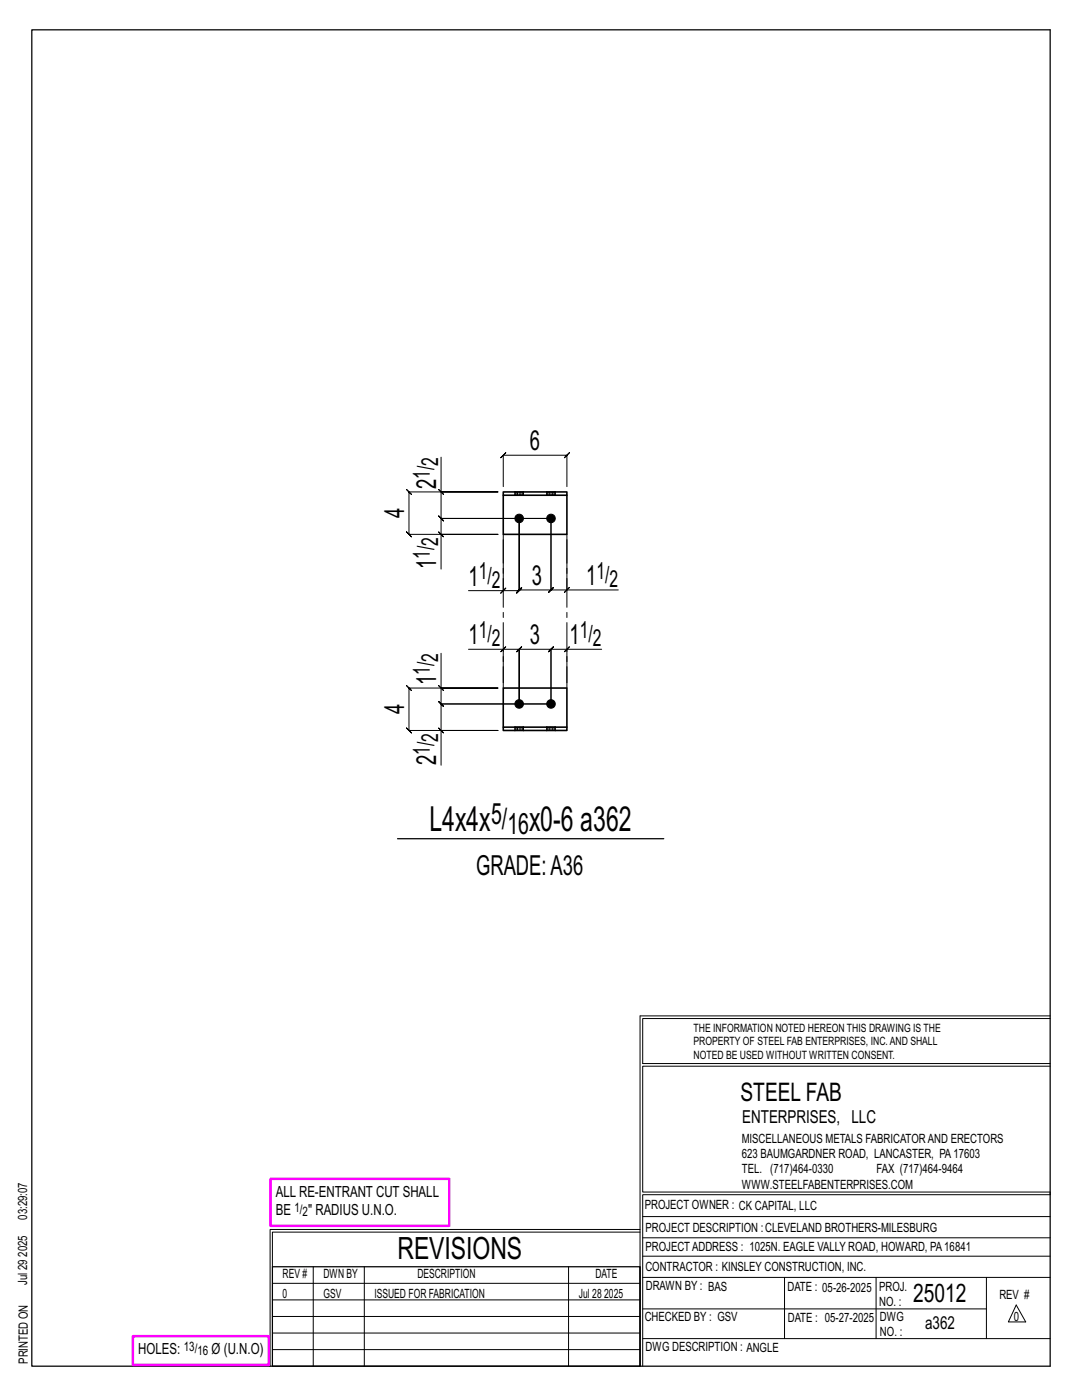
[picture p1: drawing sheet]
<svg xmlns="http://www.w3.org/2000/svg" width="216mm" height="279mm" viewBox="0 0 216 279" stroke-linecap="round" stroke-linejoin="round" font-family="sans-serif">
<g fill="none" stroke="#000" stroke-width=".2">
<path d="M87.5 97.7l1 1zM88 91.2v7h11.4h-17.8l-.5-.5 1 1-.5-.5v8.4l-.5-.5 1 1-.5-.5h17.8h-11.4v7M88 98.2v5.3l-.5-.5 1 1-.5-.5h21.9M100.4 97.1v-6.2l-.5 .5 1-1-.5 .5h12.7l-.5 .5 1-1-.5 .5v6.2M87.5 106.1l1 1zM100.4 117.9l.5-.5-1 1zM100.4 107.7v10.2h-6.9M109.9 103.5h-21.9l-.5-.5 1 1-.5-.5v3.1M109.9 103.5v14.2l.5-.5-1 1 .5-.5h-6.3l.5-.5-1 1 .5-.5v-14.2v14.4l.5-.5-1 1 .5-.5h-3.2M109.9 103.5v14.2l-.5 .5 1-1-.5 .5h3.2M112.6 118.2l1-1zM113.1 107.7v10h10.3"/>
<path d="M87.5 136.8l1 1zM88 130.4v6.9h11.4h-17.8l-.5-.5 1 1-.5-.5v8.5l-.5-.5 1 1-.5-.5h17.8h-11.4v6.9M88 137.3v3.2l-.5-.5 1 1-.5-.5h21.9M93.5 129.6h6.9v6.7M100.4 129.6l-.5 .5 1-1zM100.4 129.6h3.2l-.5 .5 1-1-.5 .5v10.9v-10.9l-.5 .5 1-1-.5 .5h6.3l-.5 .5 1-1-.5 .5v10.9M112.6 130.1l1-1zM113.1 129.6h-3.2l.5-.5-1 1 .5-.5v10.9M120.1 129.6h-7v6.7M87.5 145.3l1 1zM109.9 140.5h-21.9l-.5-.5 1 1-.5-.5v5.3M127.7 202.7v70"/>
<path d="M127.7 202.7h81.8M209.5 203.3h-81.3v9h81.3M209.5 212.8h-81.3v25.1h81.3v.5h-81.3v34.3M54.4 259.4h73.3M54.4 256.1h73.3M62.5 252.8v19.9M72.7 252.8v19.9M113.4 252.8v19.9M127.7 245.4h-73.8v27.3M127.7 245.9h-73.3v6.9M128.2 242.8h81.3M128.2 254.9h81.3"/>
<path d="M128.2 250.7h81.3M128.2 247h81.3M156.5 254.9v12.2M174.8 254.9v12.2M196.8 254.9v12.2M54.4 269.3h73.3M54.4 266h73.3M54.4 262.7h73.3M128.2 261.2h68.6M128.2 267.1h81.3M202.8 260.4l1.9 3.4h-3.5z"/>
</g>
<path d="M6.3 6h203.2v266.7h-203.2zM79.3 167.4h53.1M54.4 252.8h73.3v19.9h-73.3z" fill="none" stroke="#000" stroke-width=".25"/>
<path d="M54 235.3h35.6v9.3h-35.6zM26.5 266.7h27.1v5.7h-27.1z" fill="none" stroke="#f0f" stroke-width=".5"/>
<g fill="#000" stroke="#000" stroke-width=".2">
<circle cx="103.6" cy="103.5" r=".86"/>
<circle cx="109.9" cy="103.5" r=".86"/>
<circle cx="103.6" cy="140.5" r=".86"/>
<circle cx="109.9" cy="140.5" r=".86"/>
</g>
<g fill="none" stroke="#000" stroke-width=".32">
<path d="M100.4 98.2h12.7v.6h-12.7zM100.4 98.8v7.8h12.7v-7.8M102.7 98.2h.1M102.7 98.8h.1M104.5 98.2h.1M104.5 98.8h.1M109.1 98.2h.1M109.1 98.8h.1M110.8 98.2h.1M110.8 98.8h.1M100.4 145.1h12.7v.7h-12.7zM100.4 145.1v-7.8h12.7v7.8"/>
<path d="M102.7 145.1h.1M102.7 145.8h.1M104.5 145.1h.1M104.5 145.8h.1M109.1 145.1h.1M109.1 145.8h.1M110.8 145.1h.1M110.8 145.8h.1"/>
</g>
<g fill="none" stroke="#000" stroke-width=".2" stroke-dasharray="2 1.4">
<path d="M102.7 98.2v.6M102.7 98.2h.1M103 98.2h-.2l-.1 .6M103.3 98.2h-.3v.6h-.2M103.6 98.2h.3v.6h-.3zM103.6 98.2h-.3v.6h-.3M103.6 98.8h-.3M103.9 98.2h.3v.6h-.3M104.2 98.2h.2v.6h-.2M104.4 98.2h.1M104.5 98.8h-.1M104.5 98.8v-.6"/>
<path d="M109.1 98.2v.6M109.1 98.2h.1M109.3 98.2h-.2v.6M109.6 98.2h-.3v.6h-.2M109.9 98.2h.4v.6h-.4zM109.9 98.2h-.3v.6h-.3M109.9 98.8h-.3M110.3 98.2h.3v.6h-.3M110.6 98.2h.1v.6h-.1M110.7 98.2h.1M110.8 98.8h-.1M110.8 98.8v-.6"/>
<path d="M102.7 145.1h.1M102.7 145.1v.7M102.8 145.8h-.1M103 145.8h-.2v-.7h.2M103.3 145.1h.3v.7h-.3zM103.3 145.8h-.3v-.7h.3M103.6 145.8h.3v-.7h.3M103.6 145.1h.3M103.9 145.8h.3v-.7h.2M104.2 145.8h.2l.1-.7M104.5 145.8v-.7M104.5 145.8h-.1"/>
<path d="M109.1 145.1h.1M109.1 145.1v.7M109.1 145.8h.1M109.3 145.8h-.2v-.7h.2M109.6 145.1h.3v.7h-.3zM109.6 145.8h-.3v-.7h.3M109.9 145.8h.4v-.7h.3M109.9 145.1h.4M110.3 145.8h.3v-.7h.1M110.6 145.8h.1l.1-.7M110.8 145.8v-.7M110.8 145.8h-.1"/>
</g>
<path d="M100.4 106.6v30.7M113.1 106.6v30.7" fill="none" stroke="#000" stroke-width=".2" stroke-dasharray="5.8 1 1 1"/>
<g font-size="6.9">
<text x="85.7" y="165.9">L4x4x</text>
<text x="105.6" y="165.9">x0-6 a362</text>
</g>
<text font-size="6.1" x="79.3" y="251.3">REVISIONS</text>
<g font-size="5.9">
<text x="98" y="164.4">5/</text>
<text x="101.2" y="166.5">16</text>
</g>
<g font-size="5.5">
<text x="105.7" y="89.9">6</text>
<text x="87" y="97.6" transform="rotate(-90 87 97.6)">2</text>
<text x="80.6" y="103.4" transform="rotate(-90 80.6 103.4)">4</text>
<text x="87" y="113.6" transform="rotate(-90 87 113.6)">1</text>
<text x="93.5" y="116.9">1</text>
<text x="106.1" y="116.7">3</text>
<text x="117" y="116.7">1</text>
<text x="93.5" y="128.6">1</text>
<text x="105.7" y="128.6">3</text>
<text x="113.6" y="128.6">1</text>
<text x="87" y="136.8" transform="rotate(-90 87 136.8)">1</text>
<text x="80.6" y="142.6" transform="rotate(-90 80.6 142.6)">4</text>
<text x="87" y="152.7" transform="rotate(-90 87 152.7)">2</text>
<text x="95" y="174.6">GRADE:A36</text>
</g>
<g font-size="5.1">
<text x="147.8" y="219.8">STEEL FAB</text>
<text x="182.2" y="259.9">25012</text>
</g>
<g font-size="4.7">
<text x="85.8" y="95.6" transform="rotate(-90 85.8 95.6)">1/</text>
<text x="87.4" y="93" transform="rotate(-90 87.4 93)">2</text>
<text x="85.8" y="111.5" transform="rotate(-90 85.8 111.5)">1/</text>
<text x="87.4" y="108.9" transform="rotate(-90 87.4 108.9)">2</text>
<text x="95.5" y="115.6">1/</text>
<text x="98.1" y="117.3">2</text>
<text x="119" y="115.5">1/</text>
<text x="121.6" y="117.2">2</text>
<text x="95.5" y="127.3">1/</text>
<text x="98.1" y="129">2</text>
<text x="115.7" y="127.3">1/</text>
<text x="118.3" y="129">2</text>
<text x="85.8" y="134.7" transform="rotate(-90 85.8 134.7)">1/</text>
<text x="87.4" y="132.1" transform="rotate(-90 87.4 132.1)">2</text>
<text x="87.4" y="148.1" transform="rotate(-90 87.4 148.1)">2</text>
<text x="85.8" y="150.7" transform="rotate(-90 85.8 150.7)">1/</text>
</g>
<g font-size="3.6">
<text x="148.1" y="224.1">ENTERPRISES, LLC</text>
<text x="184.6" y="265.2">a362</text>
</g>
<g font-size="3.1">
<text x="55" y="238.9">ALL RE-ENTRANT CUT SHALL</text>
<text x="55" y="242.5">BE</text>
<text x="61.5" y="242.5">&quot; RADIUS U.N.O.</text>
<text x="27.6" y="270.2">HOLES:</text>
<text x="42.2" y="270.2">Ø (U.N.O)</text>
</g>
<g font-size="2.6">
<text x="58.8" y="241.8">1/</text>
<text x="60.4" y="242.7">2</text>
<text x="36.7" y="269.6">13/</text>
<text x="39.4" y="270.5">16</text>
</g>
<g font-size="2.5">
<text x="148" y="231.2">623 BAUMGARDNER ROAD, LANCASTER, PA17603</text>
<text x="148" y="228.1">MISCELLANEOUS METALS FABRICATORAND ERECTORS</text>
<text x="148" y="237.2">WWW.STEELFABENTERPRISES.COM</text>
<text x="148" y="234.2">TEL. (717)464-0330</text>
<text x="174.9" y="234.2">FAX (717)464-9464</text>
<text x="5.4" y="243.4" transform="rotate(-90 5.4 243.4)">03:29:07</text>
<text x="128.7" y="241.3">PROJECT OWNER : CK CAPITAL, LLC</text>
<text x="128.8" y="246">PROJECT DESCRIPTION :CLEVELAND BROTHERS-MILESBURG</text>
<text x="5.4" y="250.8" transform="rotate(-90 5.4 250.8)">2025</text>
<text x="128.8" y="249.7">PROJECTADDRESS : 1025N. EAGLE VALLY ROAD, HOWARD, PA16841</text>
<text x="5.4" y="256.5" transform="rotate(-90 5.4 256.5)">Jul 29</text>
<text x="56.4" y="255">REV #</text>
<text x="64.5" y="255">DWN BY</text>
<text x="83.3" y="255">DESCRIPTION</text>
<text x="118.8" y="255">DATE</text>
<text x="128.8" y="253.7">CONTRACTOR : KINSLEY CONSTRUCTION, INC.</text>
<text x="128.9" y="257.5">DRAWN BY : BAS</text>
<text x="157.1" y="257.6">DATE : 05-26-2025</text>
<text x="175.4" y="257.7">PROJ.</text>
<text x="56.4" y="259">0</text>
<text x="64.5" y="259">GSV</text>
<text x="74.7" y="259">ISSUED FOR FABRICATION</text>
<text x="115.5" y="259">Jul 28</text>
<text x="120.6" y="259">2025</text>
<text x="128.6" y="263.7">CHECKED BY : GSV</text>
<text x="157.2" y="263.7">DATE : 05-27-2025</text>
<text x="175.4" y="260.7">NO. :</text>
<text x="175.6" y="263.7">DWG</text>
<text x="199.4" y="259.2">REV #</text>
<text x="202.3" y="263.7">0</text>
<text x="128.8" y="269.7">DWG DESCRIPTION : ANGLE</text>
<text x="175.6" y="266.7">NO. :</text>
<text x="5.5" y="272.2" transform="rotate(-90 5.5 272.2)">PRINTED ON</text>
</g>
<g font-size="2.3">
<text x="138.4" y="208.6">PROPERTY OF STEEL FAB ENTERPRISES, INC.AND SHALL</text>
<text x="138.4" y="205.9">THE INFORMATION NOTED HEREON THIS DRAWING IS THE</text>
<text x="138.4" y="211.3">NOTED BE USED WITHOUT WRITTEN CONSENT.</text>
</g>
</svg>
